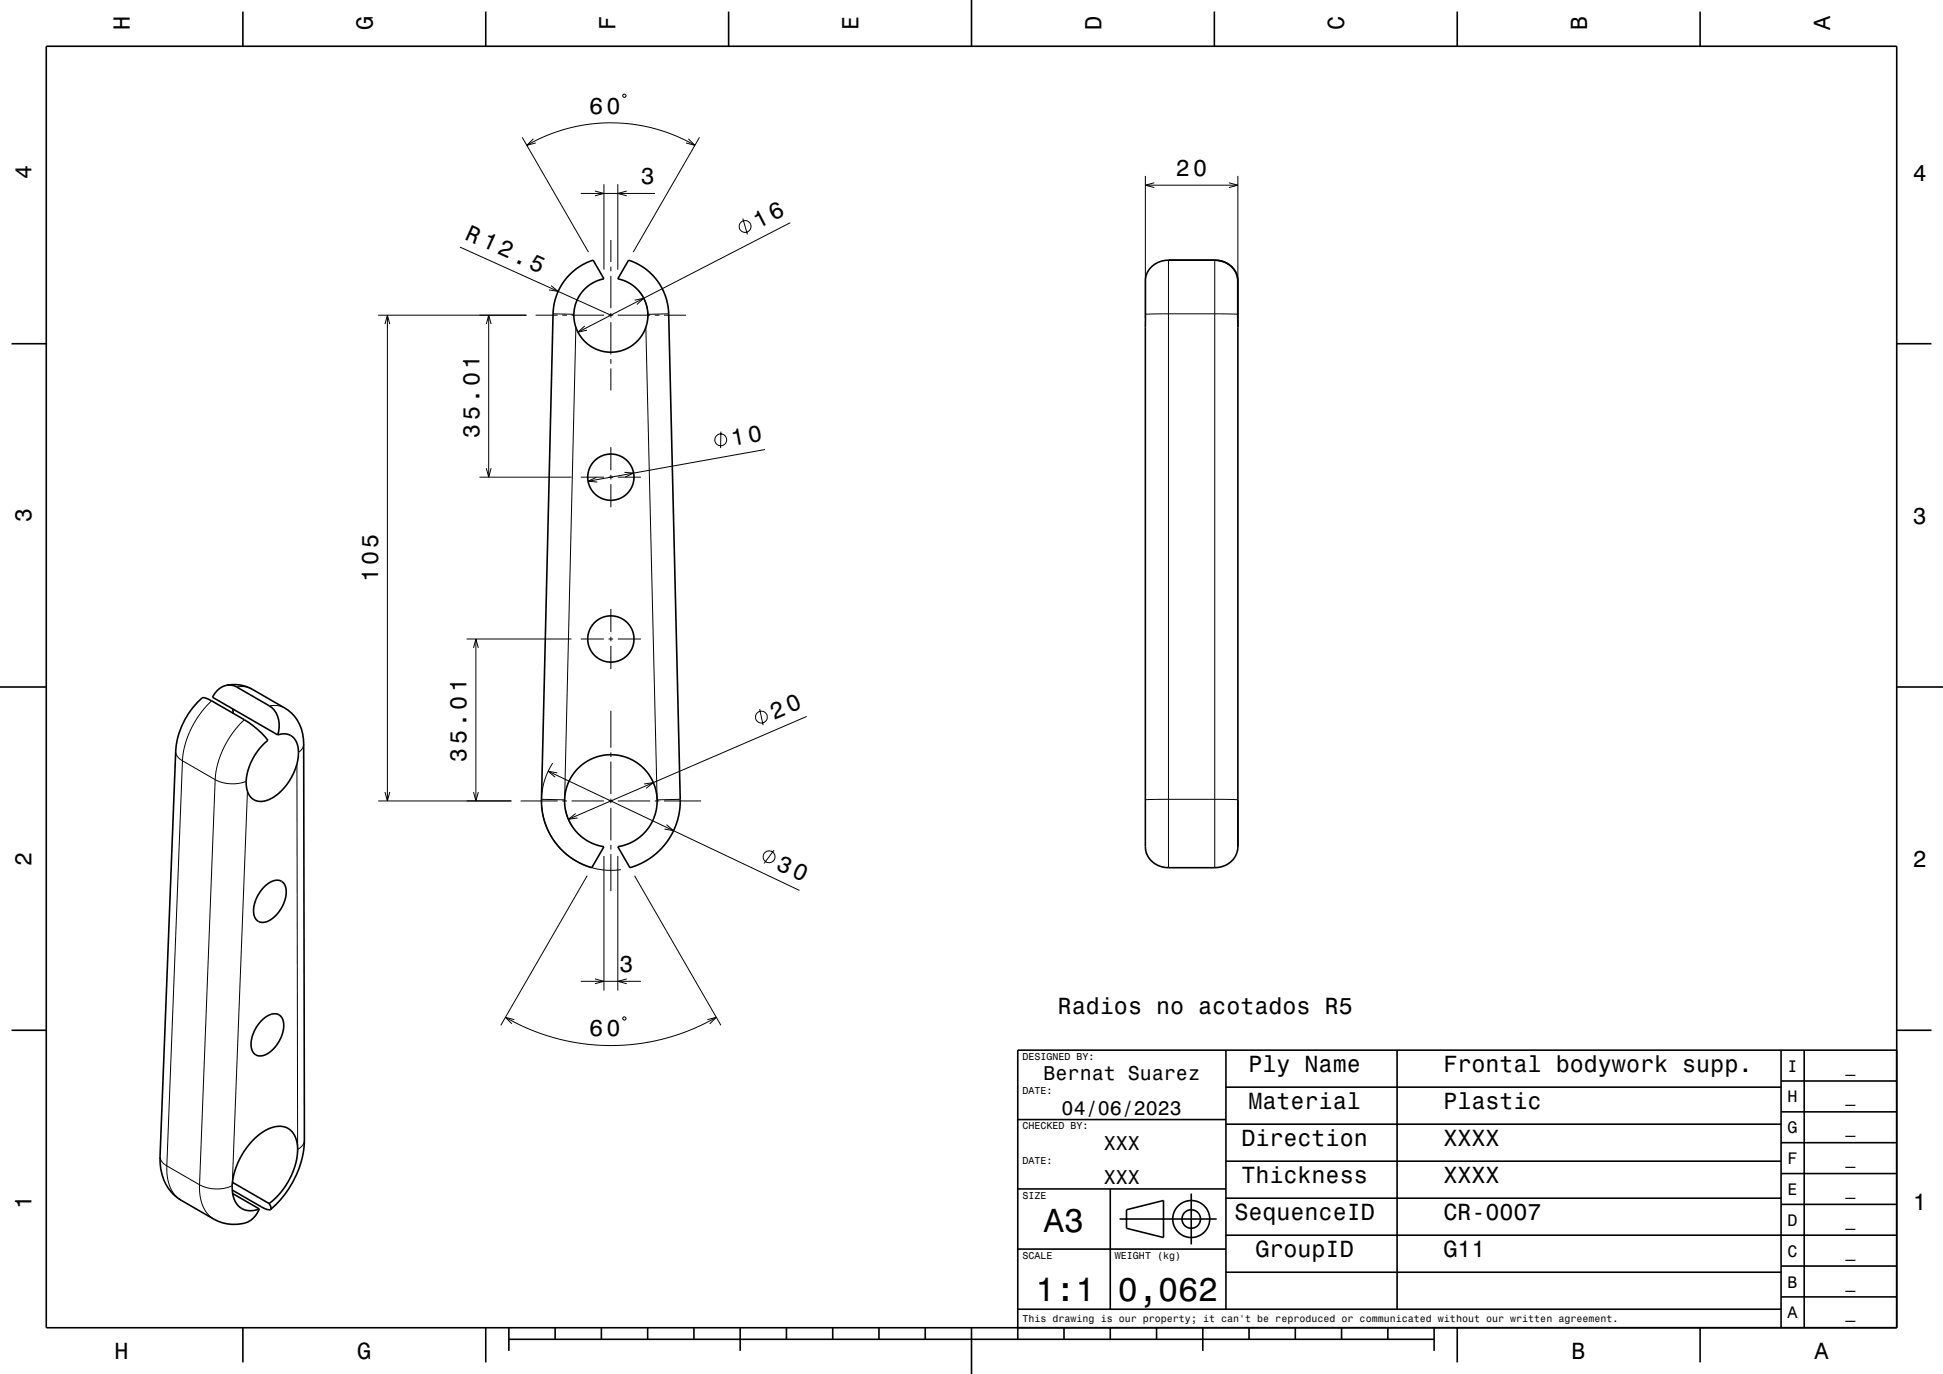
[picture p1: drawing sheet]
<svg xmlns="http://www.w3.org/2000/svg" width="420mm" height="297mm" viewBox="0 0 420 297" stroke-linecap="round" stroke-linejoin="round" font-family="sans-serif">
<g fill="none" stroke="#000" stroke-width=".22">
<path d="M112.9 29.7l14.3 24.8M113.9 31.4l4-2 4.8-1.6 4.4-.9 4.5-.3 5 .2 4.4 .9 4.7 1.5 4.5 2.2M115.3 30l-1.4 1.4 1.9-.5M130.5 39.8v18.5M133.5 39.8v18.5M134.8 20.3l.5 .3-.2 .4-.5-.2zM148.8 30l1.4 1.4-1.9-.5M151.2 29.7l-14.3 24.8M247.6 38v30.7M249.5 39.5l-1.9 .5 1.9 .5M265.6 39.5l2 .5-2 .5M267.6 38v30.7"/>
<path d="M99.4 53.4l32.6 14.7M125.5 41.8h16.1M128.6 41.3l1.9 .5-1.9 .5M132 51.9v4.7M132 57.6v1M132 59.6v7M135.5 41.3l-2 .5 2 .5M160.6 47.2l1 3.5M170.8 48.1l-45.9 23.7M247.6 40h20M252.6 56.2v131.4M262.6 56.2v131.4"/>
<path d="M81.7 68.1h32.1M83.2 70.1l.5-2 .6 2M83.7 68.1v105M105.1 70.1l.5-2 .6 2M105.6 68.1v35M115.8 68.1h4.7M119.1 61.7l1.5 1.3-1.9-.3M119.5 67.8l4.5 .1M121.5 68.1h1M123.5 68.1h7M124.5 70.7l-2.5 102.2-5-.1M126.4 70.5l-1.5 1.3 2-.4"/>
<path d="M131.5 68.1h1M132 67.6v1M132 69.6v7M132 77.6v1M132 79.6v4.8M133.5 68.1h7M137.2 64.9l2-.4-1.5 1.3M138 62.8a8 8 0 0 1 2 6M139.6 70.7l2.4 102.2 5-.1M141.5 68.1h1M143.5 68.1h4.8M144.5 67.8l-4.5 .1"/>
<path d="M247.6 67.9h20M132 96.6v5M155.8 93.3v3.6M165.4 97.2l-38.3 6.8M103.6 103.1h19.9M105.1 101.2l.5 1.9 .6-1.9M125.5 103.1h5M128.9 103.2l-1.8 .8 2 .2M131.5 103.1h1M132 102.6v1M132 104.6v5M133.5 103.1h5"/>
<path d="M135 102.1l2 .2-1.8 .8M100.9 138.1h22.6M102.9 138.1v35M125.5 138.1h5M131.5 138.1h1M132 131.6v5M132 137.6v1M132 139.6v5M133.5 138.1h5M45.7 151.5l-2.5 2.9-1.9 3.2-1.3 3.4-.6 3.4M51.2 148.5h1.8l1.5 .5M52.8 155.6l-2.5 2.9-1.9 3.2-1.3 3.4-.6 3.4"/>
<path d="M58.2 152.6l1.9-.1 1.5 .6M102.4 140.1l.5-2 .5 2M132 153.6v8M164.2 153.3l.8 3.5M174.4 154.9l-51.5 22.2M38 162.4a2.43 2.43 0 0 0 1.4 2M39.4 164.4l7.1 4.1M39.4 164.4l-3.3 87.6M46.5 168.5a8.3 8.3 0 0 0 6.7 .4M46.5 168.5l-3.4 87.6M53.5 171l-3.3 85.3a8.2 8.2 0 0 1-7.1-.2M64.2 165.1l.1 83.4a2.5 2.5 0 0 0 1.5-2.1"/>
<path d="M65.6 160.8l-.2 1-.9 .8M81.7 173.1h28.8M83.2 171.2l.5 1.9 .6-1.9M102.4 171.2l.5 1.9 .5-1.9M112.5 173.1h8M118.5 166.7l54.3 25.8M119.5 165l-1 1.7-.8 2.1-.5 2.2-.2 2 .2 2.2 .4 2 .8 2.1 1 2 1.4 1.8 1.6 1.5 1.8 1.3 1.8 1 2.1 .7 2 .4 2 .1 2.1-.1M120.5 167.1l-2-.4 1.5 1.3M121.5 173.1h1M122.2 174.9a10 10 0 0 0 1.6 3.9M123.5 173.1h7M124.4 175.9l-1.5 1.2 1.9-.3"/>
<path d="M131.5 173.1h1M132 162.6v1M132 164.6v7M132 172.6v1M132 174.6v7M133.5 173.1h7M139.2 169.5l2-.3-1.5 1.2M141.5 173.1h1M143.5 173.1h8M144.1 178.3l1.5 1.3-2-.4M247.6 172.9l4.2-.1 15.8 .1M126.9 189.3l-18.6 32.3"/>
<path d="M130.5 185v29.1M132 182.6v1M132 184.6v8M133.5 185v29.1M137.2 189.3l18.6 32.3M167.3 183.8l-2.1 2.8M109.3 219.9l5.1 2.6 5.4 1.8 6.1 1.3 5.8 .4 6-.3 5.9-1.2 5.6-1.9 3-1.3 2.6-1.4M125.5 212.1h13M128.6 211.6l1.9 .5-1.9 .5M135.5 211.6l-2 .5 2 .5M111.2 220.4l-1.9-.5 1.4 1.4M134.6 220l.5-.2 .2 .5-.5 .2z"/>
<path d="M152.9 220.4l1.9-.5-1.4 1.4M34.6 250a2.43 2.43 0 0 0 1.5 2M36.1 252l.1 2.6 .6 2 1 1.7 1.4 1.1M36.1 252l7 4.1M43.1 256.1l.2 2.6 .5 2 1 1.6 1.4 1.2"/>
<circle cx="161.1" cy="49" r="1.28"/>
<circle cx="155.8" cy="95.1" r="1.28"/>
<circle cx="164.6" cy="155" r="1.28"/>
<circle cx="166.2" cy="185.2" r="1.28"/>
</g>
<g fill="none" stroke="#000" stroke-width=".35">
<path d="M10 10h400v277h-400zM52.5 2.5v7.5M105 2.5v7.5M157.5 2.5v7.5M210 0v10M262.5 2.5v7.5M315 2.5v7.5M367.5 2.5v7.5M123.2 59.3l2.3-1.8 2.7-1.3 2.3 4.1h-.2a8 8 0 0 0-4.8 12.4 8 8 0 0 0 13.2-.2 8 8 0 0 0-5.2-12.2l2.4-4.1 2.4 1.1 2.4 1.8 1.8 2.1 1.3 2.7 .6 2.7 2.6 106.4-.3 3.5-1.2 3.3-1.9 2.9-2.5 2.4-2.4 1.5-2.5 1-2.7-4.6a10 10 0 0 0 6.9-15.3 10 10 0 0 0-16.8 0 10 10 0 0 0 6.9 15.3l-2.6 4.6-2.1-.8-2-1.1-2.5-2.1-2.1-2.7-1.4-3.2-.7-3.4 2.5-106.7 .2-2.2 .8-2.4 1.1-1.9zM249 57.6a5.3 5.3 0 0 1 3.6-1.4h10a4.8 4.8 0 0 1 5 4.1v122.7a4.7 4.7 0 0 1-5 4.6h-10a4.8 4.8 0 0 1-5-4.6v-122.7a4.3 4.3 0 0 1 1.4-2.7zM2.5 74.3h7.5M410 74.3h7.5"/>
<path d="M0 148.5h10M49 148.1a4.5 4.5 0 0 0-3.1 2.6l14.1 8.2M49 148.1h1l.9 .3 7.3 4.2a5.3 5.3 0 0 1 1.8 6.3M49 148.1a7.9 7.9 0 0 1 5.5 .9l7.1 4.1a8.5 8.5 0 0 1 4 7.7l.2 85.6a20.7 20.7 0 0 1-7.3 15M50.3 153.2l.1 1M60 158.9a3.2 3.2 0 0 1 4.5 3.1v.7a11.9 11.9 0 0 1-6.9 10.3 3 3 0 0 1-4.1-2 8.7 8.7 0 0 1 .4-5.3l.7-1.6 .9-1.5 1.1-1.3 1.3-1.3-2.2-2.3-2-1.5-8-4.7-1.8-.7a15.5 15.5 0 0 0-5.5 8.9l-.4 2.7-3.4 87.6a10 10 0 0 0 4.6 9.4l7 4.1a8.4 8.4 0 0 0 8 .3 5.5 5.5 0 0 0 1.9-2.5M410 148.5h10M57.1 191.7a3.1 3.1 0 0 1 4-1.1 4.2 4.2 0 0 1 .1 4.9 5.8 5.8 0 0 1-4.7 3.9 2.36 2.36 0 0 1-1.7-3 8.1 8.1 0 0 1 2.3-4.7zM2.5 222.7h7.5M56.5 220.6a3.2 3.2 0 0 1 3.9-1.2 4 4 0 0 1 .4 4.7 6.1 6.1 0 0 1-4.6 4.2 2.3 2.3 0 0 1-1.9-3 8.1 8.1 0 0 1 2.2-4.7zM265 235h120M265 227v56"/>
<path d="M302 227v56M385 233.7h25M385 227v60M390 227v60M410 222.7h7.5M410 227h-190v62.5M50.2 257.2l6.2 3.6a2.36 2.36 0 0 0 2.1 .6M50.3 255.6l7.9 4.6M50.3 258l5.8 3.3M220 257h45M220 242h45M240 257v26"/>
<path d="M257.5 258v11M265 259h120M265 251h120M265 243h120M385 253.7h25M385 247h25M385 240.3h25M58.2 260.2l1.3-1.2 1.3-1.4 1.9-3 1.3-3.4 .3-1.5v-1.6a4.2 4.2 0 0 0-3.6-4.6 9.6 9.6 0 0 0-7.4 4.6l-1.3 2.1-1.1 2.4-.6 2.5-.1 2a4.3 4.3 0 0 0 3.3 4.6h1.3l1.3-.4M58.2 260.2l.4 .7-.1 .5M220 270h45M242 263.5h21M243.5 261.5l8-2v8l-8-2z"/>
<path d="M265 275h120M265 267h145M385 273.7h25M385 260.3h25M52.5 287v7.5M105 287v7.5M110 289.5h200M110 287v5M120 287v2.5M130 287v2.5M140 287v2.5M150 287v2.5"/>
<path d="M160 287v5M170 287v2.5M180 287v2.5M190 287v2.5M200 287v2.5M210 287v10M220 283h165M230 287v2.5M240 287v2.5M250 287v2.5M260 287v5M270 287v2.5"/>
<path d="M280 287v2.5M290 287v2.5M300 287v2.5M310 287v5M315 287v7.5M367.5 287v7.5M385 280.3h25"/>
<circle cx="132" cy="103.1" r="5"/>
<circle cx="132" cy="138.1" r="5"/>
<circle cx="257.5" cy="263.5" r="2"/>
<circle cx="257.5" cy="263.5" r="4"/>
</g>
<g font-size="7.2">
<text x="225.7" y="266.3">A3</text>
<text x="223.8" y="281.3">1:1</text>
<text x="241.7" y="281.3">0,062</text>
</g>
<g font-size="5.1">
<text x="163.9" y="49.5" transform="rotate(-27 163.9 49.5)">16</text>
<text x="167.4" y="155.7" transform="rotate(-23 167.4 155.7)">20</text>
</g>
<g font-size="5">
<text x="28.1" y="6.5" transform="rotate(-90 28.1 6.5)">H</text>
<text x="80.6" y="6.5" transform="rotate(-90 80.6 6.5)">G</text>
<text x="133.1" y="6.5" transform="rotate(-90 133.1 6.5)">F</text>
<text x="185.6" y="6.5" transform="rotate(-90 185.6 6.5)">E</text>
<text x="238.1" y="6.5" transform="rotate(-90 238.1 6.5)">D</text>
<text x="290.6" y="6.5" transform="rotate(-90 290.6 6.5)">C</text>
<text x="343.1" y="6.5" transform="rotate(-90 343.1 6.5)">B</text>
<text x="395.6" y="6.5" transform="rotate(-90 395.6 6.5)">A</text>
<text x="127.4" y="24.5">60</text>
<text x="6.8" y="38.7" transform="rotate(-90 6.8 38.7)">4</text>
<text x="138.5" y="39.8">3</text>
<text x="254.2" y="38">20</text>
<text x="413.5" y="39">4</text>
<text x="100.3" y="51.6" transform="rotate(24 100.3 51.6)">R 12.5</text>
<text x="103.6" y="94.6" transform="rotate(-90 103.6 94.6)">35.01</text>
<text x="158.4" y="96.4" transform="rotate(-10 158.4 96.4)">10</text>
<text x="6.8" y="112.9" transform="rotate(-90 6.8 112.9)">3</text>
<text x="413.5" y="113.2">3</text>
<text x="81.7" y="125.9" transform="rotate(-90 81.7 125.9)">105</text>
<text x="100.9" y="164.6" transform="rotate(-90 100.9 164.6)">35.01</text>
<text x="6.8" y="187.1" transform="rotate(-90 6.8 187.1)">2</text>
<text x="167.6" y="187.8" transform="rotate(26 167.6 187.8)">30</text>
<text x="413.5" y="187.4">2</text>
<text x="133.9" y="210.1">3</text>
<text x="228.7" y="219.2">Radios no acotados R5</text>
<text x="127.4" y="224">60</text>
<text x="269.9" y="231.8">Ply Name</text>
<text x="312" y="231.8">Frontal bodywork supp.</text>
<text x="269.9" y="239.8">Material</text>
<text x="312" y="239.8">Plastic</text>
<text x="268.3" y="247.8">Direction</text>
<text x="312" y="247.8">XXXX</text>
<text x="268.3" y="255.8">Thickness</text>
<text x="312" y="255.8">XXXX</text>
<text x="6.8" y="261.3" transform="rotate(-90 6.8 261.3)">1</text>
<text x="266.8" y="263.8">SequenceID</text>
<text x="312" y="263.8">CR-0007</text>
<text x="413.5" y="261.6">1</text>
<text x="271.4" y="271.8">GroupID</text>
<text x="312" y="271.8">G11</text>
<text x="24.7" y="293.8">H</text>
<text x="77.2" y="293.8">G</text>
<text x="339.7" y="293.8">B</text>
<text x="392.2" y="293.8">A</text>
</g>
<g font-size="4.3">
<text x="225.6" y="233.5">Bernat Suarez</text>
<text x="229.5" y="241">04/06/2023</text>
<text x="238.6" y="248.5">XXX</text>
<text x="238.6" y="256">XXX</text>
</g>
<g font-size="3.6">
<text x="386.4" y="231.6">I</text>
<text x="398.9" y="231.6">_</text>
<text x="386.4" y="238.3">H</text>
<text x="398.9" y="238.3">_</text>
<text x="386.4" y="245">G</text>
<text x="398.9" y="245">_</text>
<text x="386.4" y="251.6">F</text>
<text x="398.9" y="251.6">_</text>
<text x="386.4" y="258.3">E</text>
<text x="398.9" y="258.3">_</text>
<text x="386.4" y="265">D</text>
<text x="398.9" y="265">_</text>
<text x="386.4" y="271.6">C</text>
<text x="398.9" y="271.6">_</text>
<text x="386.4" y="278.3">B</text>
<text x="398.9" y="278.3">_</text>
<text x="386.4" y="285">A</text>
<text x="398.9" y="285">_</text>
</g>
<g font-size="2.2">
<text x="221" y="229.1">DESIGNED BY:</text>
<text x="221" y="236.6">DATE:</text>
<text x="221" y="244.1">CHECKED BY:</text>
<text x="221" y="251.6">DATE:</text>
<text x="221" y="259.1">SIZE</text>
<text x="221" y="272.1">SCALE</text>
<text x="241" y="272.1">WEIGHT (kg)</text>
<text x="221" y="285.8">This drawing is our property; it can't be reproduced or communicated without our written agreement.</text>
</g>
</svg>
